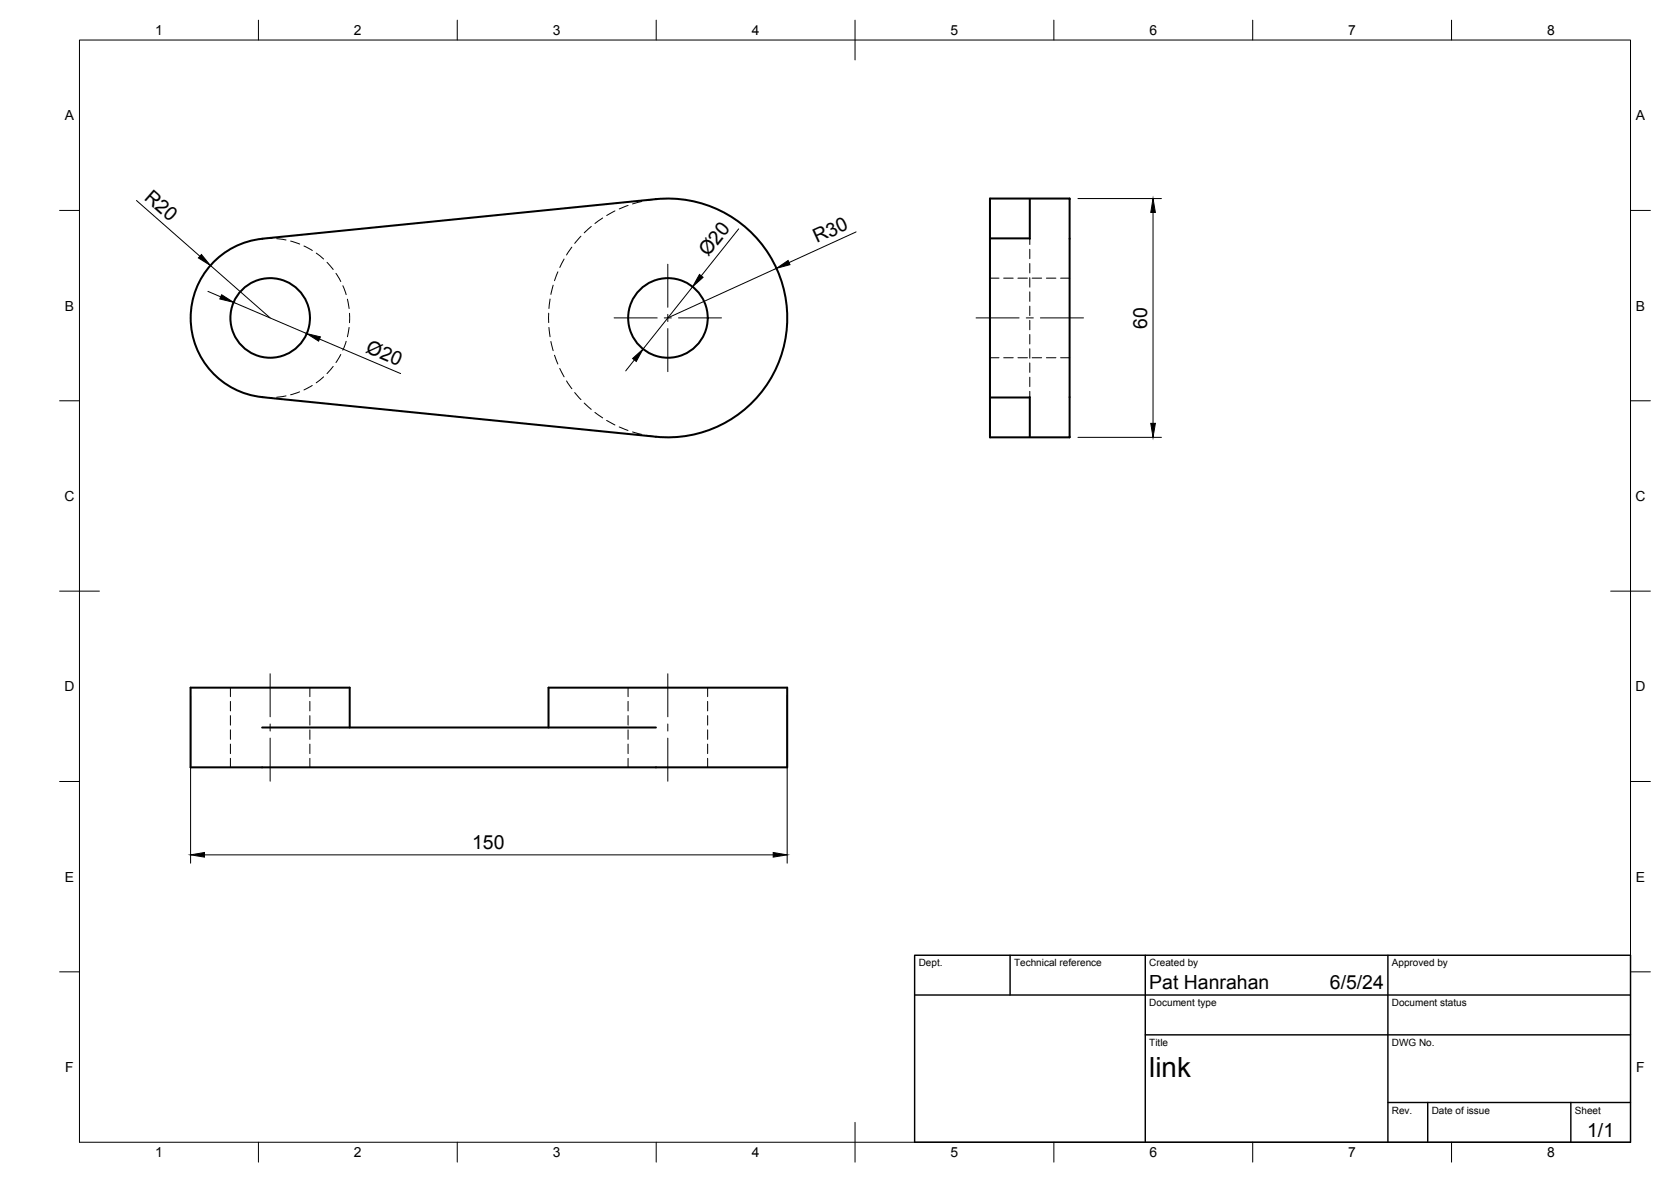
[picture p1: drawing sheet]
<svg xmlns="http://www.w3.org/2000/svg" width="420mm" height="297mm" viewBox="0 0 420 297" stroke-linecap="round" stroke-linejoin="round" font-family="sans-serif">
<!-- layer: Visible -->
<g fill="none" stroke="#000" stroke-width=".51">
<path d="M65.9 60l99-10a30 30 0 0 1 33.1 29.9 30 30 0 0 1-33.1 29.9l-99-10a20 20 0 0 1-18-19.9 20 20 0 0 1 18-19.9M248.9 59.9v-10h20v60h-20v-10M248.9 59.9v40M248.9 59.9h10M258.9 50v10M248.9 99.9h10M258.9 99.8v10M65.9 182.8h99M87.9 182.8v-10h-40v20h150v-20h-60v10"/>
<circle cx="67.9" cy="79.9" r="10"/>
<circle cx="167.9" cy="79.9" r="10"/>
</g>
<!-- layer: Hidden -->
<g fill="none" stroke="#000" stroke-width=".25">
<path d="M68.4 59.9l-2.5 .1M69.6 60l2.3 .3M146.1 59.4l-1.6 1.8M148.7 56.9l-1.8 1.6M151.5 54.8l-1.9 1.4M154.6 53l-2.1 1.2M157.9 51.6l-2.2 .9M161.4 50.6l-2.4 .7M164.9 50l-2.4 .4M258.9 60v1.5M73.1 60.6l2.3 .7M76.4 61.8l2.1 1.2"/>
<path d="M79.5 63.6l1.9 1.5M82.2 65.9l1.6 1.8M84.5 68.7l1.2 2M86.2 71.8l.8 2.2M87.4 75.2l.4 2.3M87.9 78.7v2.4M138 78.7v2.4M138.3 75.1l-.3 2.4M139.1 71.7l-.6 2.3M140.3 68.3l-.9 2.2M141.8 65.1l-1 2.1M143.8 62.1l-1.3 2"/>
<path d="M248.9 69.9h2.3M252.4 69.9h2.4M255.9 69.9h2.4M258.9 62.6v2.4M258.9 66.2v2.4M258.9 69.8v2.4M258.9 73.3v2.4M258.9 76.9v2.4M259.5 69.9h2.4M263.1 69.9h2.4M266.7 69.9h2.2M65.9 99.8l2.5 .1"/>
<path d="M71.9 99.5l-2.3 .3M75.3 98.5l-2.2 .7M78.5 96.9l-2.1 1.1M81.4 94.7l-1.9 1.5M83.8 92.1l-1.6 1.8M85.7 89.1l-1.2 2M87 85.8l-.8 2.2M87.8 82.3l-.4 2.3M138 82.3l.3 2.3M138.5 85.8l.6 2.3M139.4 89.3l.9 2.2M140.7 92.6l1.1 2.1"/>
<path d="M142.5 95.7l1.3 2M144.5 98.6l1.6 1.8M248.9 89.9h2.3M252.4 89.9h2.4M255.9 89.9h2.4M258.9 80.5v2.4M258.9 84.1v2.4M258.9 87.6v2.4M258.9 91.2v2.4M258.9 94.8v2.4M258.9 98.3v1.5M259.5 89.9h2.4"/>
<path d="M263.1 89.9h2.4M266.7 89.9h2.2M146.9 101.3l1.8 1.6M149.6 103.6l1.9 1.4M152.5 105.6l2.1 1.2M155.7 107.3l2.2 .9M159 108.5l2.3 .7M162.5 109.4l2.4 .4M57.9 172.8v2.3M57.9 176.3v2.4M57.9 179.8v2.4M77.9 172.8v2.3"/>
<path d="M77.9 176.3v2.4M77.9 179.8v2.4M157.9 172.8v2.3M157.9 176.3v2.4M157.9 179.8v2.4M177.9 172.8v2.3M177.9 176.3v2.4M177.9 179.8v2.4M57.9 183.4v2.4M57.9 187v2.4M57.9 190.6v2.2M77.9 183.4v2.4"/>
<path d="M77.9 187v2.4M77.9 190.6v2.2M157.9 183.4v2.4M157.9 187v2.4M157.9 190.6v2.2M177.9 183.4v2.4M177.9 187v2.4M177.9 190.6v2.2"/>
</g>
<!-- layer: BORDER -->
<g fill="none" stroke="#000" stroke-width=".25">
<path d="M20 10.1h390v276.9h-390zM65 5.1v5M115 5.1v5M165 5.1v5M215 5.1v10M265 5.1v5M315 5.1v5M365 5.1v5M15 52.9h5M410 52.9h5M15 100.7h5M410 100.7h5"/>
<path d="M15 148.6h10M405 148.6h10M15 196.4h5M410 196.4h5M15 244.2h5M410 244.2h5M65 287v5M115 287v5M165 287v5M215 282.1v9.9M265 287v5M315 287v5"/>
<path d="M365 287v5"/>
</g>
<!-- layer: TITLEBLOCK -->
<path d="M230 240.1h180v46.9h-180zM230 250h180M254 240.1v9.9M288 240.1v46.9M349 240.1v46.9M288 260.1h122M349 277.1h61M359 277.1v9.9M395 277.1v9.9" fill="none" stroke="#000" stroke-width=".36"/>
<!-- layer: FD_Dimensions -->
<g fill="none" stroke="#000" stroke-width=".25">
<path d="M34.3 50.4l16 14M185.7 57.5l-9.4 11.8M215.3 58.3l-16.9 7.7M271 49.9h21M289.9 53.4v53M52.3 73.2l3.2 1.4M52.9 66.7l15 13.2M58.7 76l18.4 7.8M174.1 72.1l-12.4 15.6M195.2 67.4l-27.3 12.5M80.3 85.2l20.4 8.7M159.5 90.5l-2.2 2.7"/>
<path d="M271 109.9h21M47.9 174.9v42M197.9 174.9v42M51.4 214.8h143"/>
</g>
<path d="M289.9 49.9l.6 3.5h-1.2zM50.7 64l2.2 2.7-3-1.9zM55.7 74.1l3 1.9-3.4-.9zM175.9 69l.9 .7-2.7 2.4zM195.2 67.4l3-1.9 .4 1zM77.1 83.8l3.5 .9-.5 1zM159.1 90.1l2.6-2.4-1.7 3.1zM289.3 106.4h1.2l-.6 3.5zM47.9 214.8l3.5-.6v1.2zM194.4 214.2l3.5 .6-3.5 .6z" fill="#000" stroke="#000" stroke-width=".25"/>
<!-- layer: Smart Centers -->
<g fill="none" stroke="#000" stroke-width=".25">
<path d="M154.4 79.9h10.8M167 79.9h1.8M167.9 66.4v10.8M167.9 79v1.8M170.6 79.9h10.8M245.4 79.9h10.8M258 79.9h1.8M261.6 79.9h10.8M167.9 82.6v10.8M67.9 169.3v10.8M167.9 169.3v10.8M67.9 181.9v1.8"/>
<path d="M67.9 185.5v10.8M167.9 181.9v1.8M167.9 185.5v10.8"/>
</g>
<text font-size="7" x="289" y="270.6">link</text>
<g font-size="4.9">
<text x="36" y="50" transform="rotate(41 36 50)">R20</text>
<text x="178.1" y="64.7" transform="rotate(-52 178.1 64.7)">Ø20</text>
<text x="205.4" y="61.2" transform="rotate(-25 205.4 61.2)">R30</text>
<text x="288.5" y="82.6" transform="rotate(-90 288.5 82.6)">60</text>
<text x="91.8" y="88.4" transform="rotate(23 91.8 88.4)">Ø20</text>
<text x="118.7" y="213.4">150</text>
<text x="289" y="248.5">Pat Hanrahan</text>
<text x="334.4" y="248.5">6/5/24</text>
<text x="399.1" y="285.7">1/1</text>
</g>
<g font-size="3.5">
<text x="39" y="8.8">1</text>
<text x="89" y="8.8">2</text>
<text x="139" y="8.8">3</text>
<text x="189" y="8.8">4</text>
<text x="239" y="8.8">5</text>
<text x="289" y="8.8">6</text>
<text x="339" y="8.8">7</text>
<text x="389" y="8.8">8</text>
<text x="16.3" y="30.2">A</text>
<text x="411.3" y="30.2">A</text>
<text x="16.3" y="78">B</text>
<text x="411.3" y="78">B</text>
<text x="16.2" y="125.9">C</text>
<text x="411.2" y="125.9">C</text>
<text x="16.2" y="173.7">D</text>
<text x="411.2" y="173.7">D</text>
<text x="16.3" y="221.6">E</text>
<text x="411.3" y="221.6">E</text>
<text x="16.4" y="269.4">F</text>
<text x="411.4" y="269.4">F</text>
<text x="39" y="290.8">1</text>
<text x="89" y="290.8">2</text>
<text x="139" y="290.8">3</text>
<text x="189" y="290.8">4</text>
<text x="239" y="290.8">5</text>
<text x="289" y="290.8">6</text>
<text x="339" y="290.8">7</text>
<text x="389" y="290.8">8</text>
</g>
<g font-size="2.5">
<text x="231" y="242.9">Dept.</text>
<text x="255" y="242.9">Technical reference</text>
<text x="289" y="242.9">Created by</text>
<text x="350" y="242.9">Approved by</text>
<text x="289" y="252.8">Document type</text>
<text x="350" y="252.8">Document status</text>
<text x="289" y="262.9">Title</text>
<text x="350" y="262.9">DWG No.</text>
<text x="350" y="279.9">Rev.</text>
<text x="360" y="279.9">Date of issue</text>
<text x="396" y="279.9">Sheet</text>
</g>
</svg>
